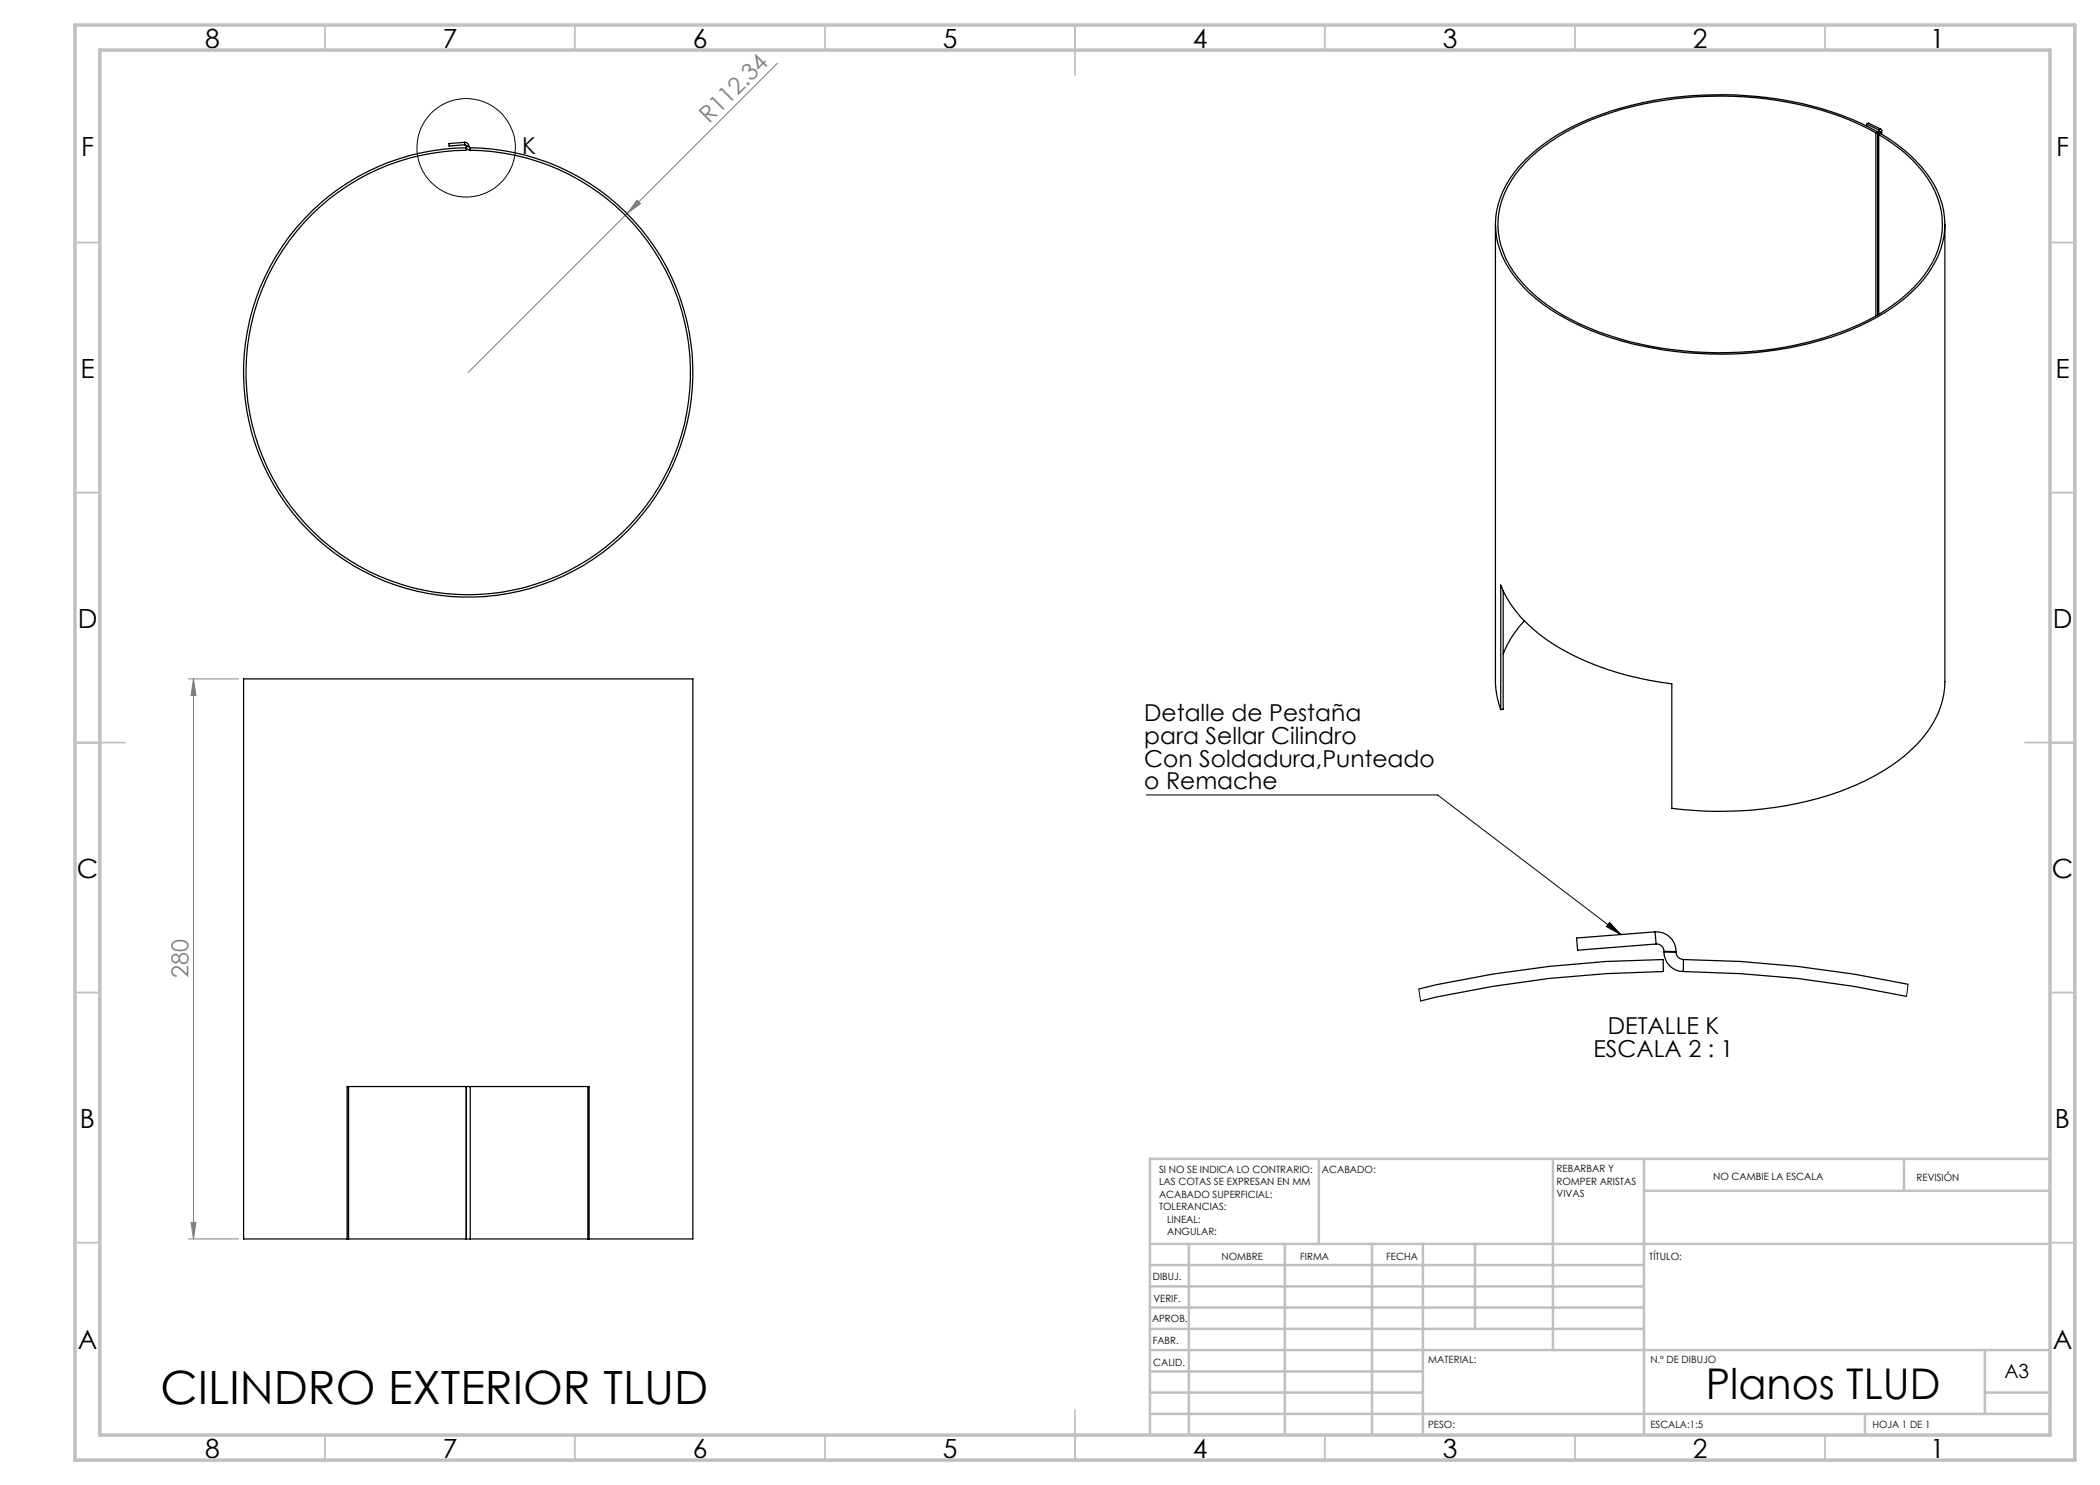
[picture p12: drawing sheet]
<svg xmlns="http://www.w3.org/2000/svg" width="420mm" height="297mm" viewBox="0 0 420 297" stroke-linecap="round" stroke-linejoin="round" font-family="sans-serif">
<g fill="none" stroke="#000" stroke-width=".2">
<path d="M229.3 159h58.2l36.7 27.9M321.9 184.5l2.3 2.4-2.9-1.6z"/>
<circle cx="93.2" cy="29.6" r="9.8"/>
</g>
<path d="M155.5 12.7l-61.9 61.8M127.4 40l.7 .7-2.7 2zM37.7 135.8h10M38.7 135.8l.5 3.3h-1zM38.7 135.8v112M37.7 247.8h10M38.2 244.5h1l-.5 3.3z" fill="none" stroke="#808080" stroke-width=".2"/>
<g fill="none" stroke="#c0c0c0" stroke-width=".35">
<path d="M65 5v5M115 5v5M165 5v5M215 5v10M265 5v5M315 5v5M365 5v5M15 48.5h5M410 48.5h5M15 98.5h5M410 98.5h5M15 148.5h10"/>
<path d="M405 148.5h10M15 198.5h5M410 198.5h5M15 248.5h5M410 248.5h5M65 287v5M115 287v5M165 287v5M215 282v10M265 287v5M315 287v5M365 287v5"/>
</g>
<g fill="none" stroke="#c0c0c0" stroke-width=".5">
<path d="M263.8 231.8v17M310.6 231.8v38.2M328.8 231.8v55.2M328.8 238.2h81.2M380.8 231.8v6.4M410 231.8h-180v55.2M230 248.8h180M230 257.3h98.8M230 253h98.8M237.8 248.8v38.2M257 248.8v38.2M274.4 248.8v38.2"/>
<path d="M284.6 248.8v38.2M295 248.8v17M230 265.8h98.8M230 261.5h98.8M230 278.5h54.6M230 274.3h54.6M230 270h180M397 278.5h13M397 270v12.8M230 282.8h180M373 282.8v4.2"/>
</g>
<path d="M15 5h400v287h-400zM20 10h390v277h-390z" fill="none" stroke="#c0c0c0" stroke-width=".7"/>
<path d="M321.9 184.5l2.3 2.4-2.9-1.6z" fill="#000"/>
<g fill="#808080">
<path d="M127.4 40l.7 .7-2.7 2z"/>
<path d="M38.2 244.5h1l-.5 3.3zM38.7 135.8l.5 3.3h-1z"/>
</g>
<g fill="none" stroke="#000" stroke-width=".25">
<path d="M92.9 28.5a.84 .84 0 0 1 .9 .7M92.9 28.5l.1 .5M92.9 28.5l-3.1 .2v.5l3.2-.2M93 29l.3 .2M93.3 29.3a.78 .78 0 0 0 .8 .8M93.3 29.2v.1M93.3 29.2h.5M93.3 29.3h.5M93.8 29.3l.3 .3M93.8 29.2v.1M94.1 29.6a44.9 44.9 0 0 1 39.9 64.7 44.9 44.9 0 0 1-75.7 7.9 44.9 44.9 0 0 1 25.8-71.6 45.4 45.4 0 0 1 9.1-1v.5a44.4 44.4 0 0 0-38.8 65.4 44.4 44.4 0 0 0 76 4 44.4 44.4 0 0 0-31.8-69.2l-4.5-.2M94.1 29.6v.5"/>
<path d="M373.3 24.8l2.4 1.2M373.3 24.8l.4-.2 2.4 1.2M373.3 24.8v.4M375.2 26.6a64.1 64.1 0 0 0-30.9-7.4 65.8 65.8 0 0 0-31 7.1 28.5 28.5 0 0 0-11.8 11.2 15.9 15.9 0 0 0 2.1 18 38 38 0 0 0 18 11.5 72.9 72.9 0 0 0 47.6-1 36.3 36.3 0 0 0 15.7-11 16 16 0 0 0-.2-20.5 29.8 29.8 0 0 0-9-7.6M375.2 26.6v36.6M375.5 26.4a64.8 64.8 0 0 0-30.9-7.5 66.7 66.7 0 0 0-31.3 7 29.7 29.7 0 0 0-12.1 11.1 16 16 0 0 0 1.5 18.1 34 34 0 0 0 13.8 10.3 72.5 72.5 0 0 0 45.5 3.2 46.4 46.4 0 0 0 20.4-10.2 18.9 18.9 0 0 0 6.6-13.8 18.4 18.4 0 0 0-6-12.6 33.3 33.3 0 0 0-6.9-5.3M375.5 26.4v36.6M375.5 26.4l-.3 .2M375.7 26.3a.34 .34 0 0 0-.2 .3 .34 .34 0 0 0 .2 .3M375.7 26l.1 .2M375.7 26v.3M375.7 26.9v36"/>
<path d="M375.7 26.3l.4 .2M375.8 26.2l.3 .3M375.8 26.2l-.1 .1M376.1 25.8a.34 .34 0 0 1 .2 .3 .34 .34 0 0 1-.2 .4M376.1 25.8l-.4 .2M376.1 26.5l-.1 .1 .1 .1M376.1 26.5h.1M376.1 26.7l-.4 .2M376.1 26.5v.2M376.3 26.1v.7M299.1 44.9v91.7a17.6 17.6 0 0 0 1 5.3M389 44.9v91.4a18.1 18.1 0 0 1-5.6 12.6 44.1 44.1 0 0 1-19.8 10.8 74.7 74.7 0 0 1-29.2 2v-24.9a56.9 56.9 0 0 1-25.3-9 24.3 24.3 0 0 1-9-10.8v24.9"/>
<path d="M300.6 118.1v23.7l-.5 .1M304.9 124.2a19.9 19.9 0 0 0-4.3 6.6M283.8 197.8a216.7 216.7 0 0 1 48.8-5.9l.1 2.4a216.3 216.3 0 0 0-48.6 5.9M331 186.4a3.9 3.9 0 0 1 4.2 3.9M331 186.4l.2 2.4M331 186.4l-15.7 1.2 .2 2.4 15.7-1.2M331.2 188.8a1.51 1.51 0 0 1 1.6 1.5M332.8 190.4a3.9 3.9 0 0 0 3.9 3.9M332.8 190.3h2.4M332.8 190.4h2.4M332.8 190.3v.1M335.2 190.4a1.51 1.51 0 0 0 1.5 1.5"/>
<path d="M335.2 190.3v.1M336.7 194.3a219 219 0 0 1 44.6 5M336.7 191.9a226.8 226.8 0 0 1 44.9 4.9M336.7 191.9v2.4M69.7 217.3v30.5M93.2 217.3v30.5M94.1 217.3v30.5M117.6 217.3v30.5M69.4 247.8h-20.7v-112h89.9v112h-20.8M69.4 247.8v-30.5h48.4v30.5M69.4 247.8h.3M69.7 247.8h23.5"/>
<path d="M93.2 247.8h.1M93.3 247.8h.8M94.1 247.8h23.5M117.6 247.8h.2"/>
</g>
<path d="M283.8 197.8l.3 2.4M381.6 196.8l-.3 2.5" fill="none" stroke="#000" stroke-width=".2"/>
<text font-size="9.2" x="32.1" y="280.7">CILINDRO EXTERIOR TLUD</text>
<text font-size="8.5" x="341.2" y="279.7">Planos TLUD</text>
<g font-size="5.3">
<text x="41" y="9.5">8</text>
<text x="88.5" y="9.5">7</text>
<text x="138.5" y="9.5">6</text>
<text x="188.5" y="9.5">5</text>
<text x="238.5" y="9.5">4</text>
<text x="288.5" y="9.5">3</text>
<text x="338.5" y="9.5">2</text>
<text x="386" y="9.5">1</text>
<text x="16.2" y="31.2">F</text>
<text x="411.2" y="31.2">F</text>
<text x="16.1" y="75.5">E</text>
<text x="411.1" y="75.5">E</text>
<text x="15.5" y="125.5">D</text>
<text x="410.5" y="125.5">D</text>
<text x="15.4" y="175.5">C</text>
<text x="410.4" y="175.5">C</text>
<text x="16" y="225.5">B</text>
<text x="411" y="225.5">B</text>
<text x="15.5" y="269.7">A</text>
<text x="410.5" y="269.7">A</text>
<text x="41" y="291.5">8</text>
<text x="88.5" y="291.5">7</text>
<text x="138.5" y="291.5">6</text>
<text x="188.5" y="291.5">5</text>
<text x="238.5" y="291.5">4</text>
<text x="288.5" y="291.5">3</text>
<text x="338.5" y="291.5">2</text>
<text x="386" y="291.5">1</text>
</g>
<g font-size="4.7" fill="#808080">
<text x="141.8" y="24.9" transform="rotate(-45 141.8 24.9)">R112.34</text>
<text x="37.7" y="195.6" transform="rotate(-90 37.7 195.6)">280</text>
</g>
<g font-size="4.7">
<text x="104.4" y="30.8">K</text>
<text x="228.9" y="144.3">Detalle de Pestaña</text>
<text x="228.9" y="148.8">para Sellar Cilindro</text>
<text x="228.9" y="153.3">Con Soldadura,Punteado</text>
<text x="228.9" y="157.9">o Remache</text>
<text x="321.6" y="206.9">DETALLE K</text>
<text x="318.7" y="211.4">ESCALA 2 : 1</text>
</g>
<text font-size="3.9" x="400.9" y="275.5">A3</text>
<g font-size="2">
<text x="231.8" y="234.6">SI NO SE INDICA LO CONTRARIO:</text>
<text x="231.8" y="237.1">LAS COTAS SE EXPRESAN EN MM</text>
<text x="231.8" y="239.6">ACABADO SUPERFICIAL:</text>
<text x="264.4" y="234.6">ACABADO:</text>
<text x="311.3" y="234.5">REBARBAR Y</text>
<text x="311.3" y="237">ROMPER ARISTAS</text>
<text x="311.3" y="239.5">VIVAS</text>
<text x="342.6" y="236">NO CAMBIE LA ESCALA</text>
<text x="383.3" y="236.2">REVISIÓN</text>
<text x="231.8" y="242.1">TOLERANCIAS:</text>
<text x="233.4" y="244.6">LINEAL:</text>
<text x="233.4" y="247.1">ANGULAR:</text>
<text x="244.3" y="252">NOMBRE</text>
<text x="260" y="251.9">FIRMA</text>
<text x="277.2" y="251.9">FECHA</text>
<text x="329.9" y="251.9">TÍTULO:</text>
<text x="230.6" y="256.1">DIBUJ.</text>
<text x="230.7" y="260.3">VERIF.</text>
<text x="230.4" y="264.4">APROB.</text>
<text x="230.5" y="268.8">FABR.</text>
<text x="230.7" y="273.1">CALID.</text>
<text x="285.6" y="272.5">MATERIAL:</text>
<text x="330.1" y="272.5">N.º DE DIBUJO</text>
<text x="285.6" y="285.5">PESO:</text>
<text x="330.1" y="285.6">ESCALA:1:5</text>
<text x="374.5" y="285.6">HOJA 1 DE 1</text>
</g>
</svg>
